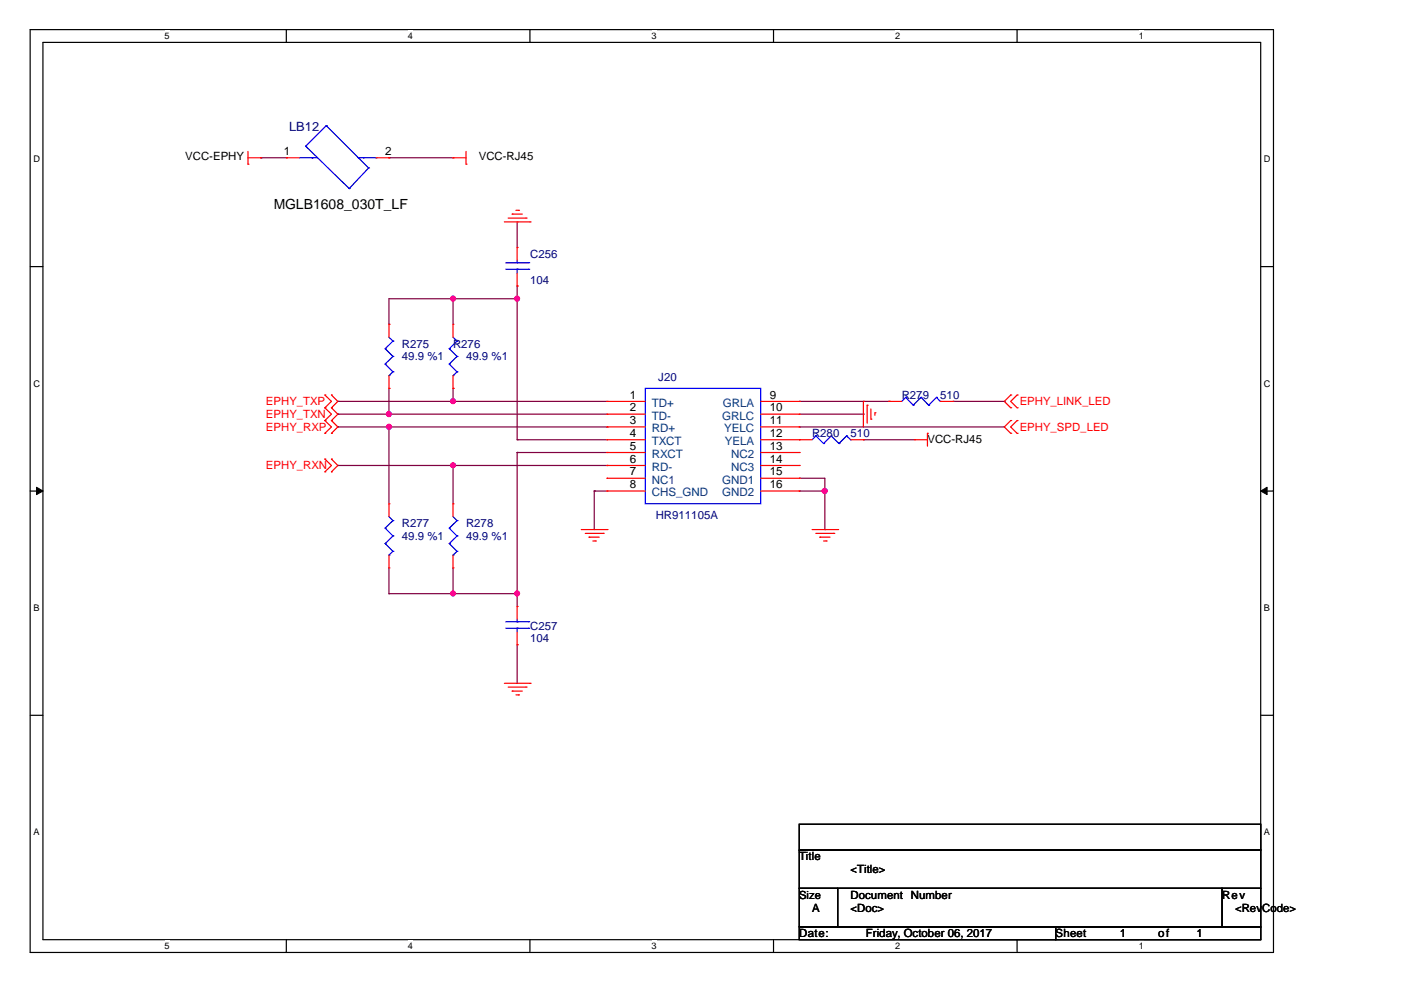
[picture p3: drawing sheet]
<svg xmlns="http://www.w3.org/2000/svg" width="297mm" height="210mm" viewBox="0 0 297 210" stroke-linecap="round" stroke-linejoin="round" font-family="sans-serif">
<path d="M6.4 6.3h263.6v195.6h-263.6zM9.1 9h258.2v190.2h-258.2z" fill="none" stroke="#000" stroke-width=".25"/>
<g fill="#fff">
<path d="M34.9 6.5h1v2.2h-1z"/>
<path d="M34.9 199.4h1v2.2h-1z"/>
</g>
<path d="M60.7 6.3v2.7M60.7 199.2v2.7" fill="none" stroke="#000" stroke-width=".25"/>
<g fill="#fff">
<path d="M86.5 6.5h1v2.2h-1z"/>
<path d="M86.5 199.4h1v2.2h-1z"/>
</g>
<path d="M112.4 6.3v2.7M112.4 199.2v2.7" fill="none" stroke="#000" stroke-width=".25"/>
<g fill="#fff">
<path d="M138.1 6.5h1.1v2.2h-1.1z"/>
<path d="M138.1 199.4h1.1v2.2h-1.1z"/>
</g>
<path d="M164 6.3v2.7M164 199.2v2.7" fill="none" stroke="#000" stroke-width=".25"/>
<g fill="#fff">
<path d="M189.8 6.5h1v2.2h-1z"/>
<path d="M189.8 199.4h1v2.2h-1z"/>
</g>
<path d="M215.6 6.3v2.7M215.6 199.2v2.7" fill="none" stroke="#000" stroke-width=".25"/>
<g fill="#fff">
<path d="M241.4 6.5h1.1v2.2h-1.1z"/>
<path d="M241.4 199.4h1.1v2.2h-1.1z"/>
<path d="M7.1 32.7h1.3v2.2h-1.3z"/>
<path d="M268 32.7h1.3v2.2h-1.3z"/>
<path d="M7.1 80.2h1.3v2.2h-1.3z"/>
<path d="M268 80.2h1.3v2.2h-1.3z"/>
</g>
<path d="M6.4 56.5h2.7M267.3 56.5h2.7" fill="none" stroke="#000" stroke-width=".25"/>
<g fill="#fff">
<path d="M7.1 127.8h1.2v2.2h-1.2z"/>
<path d="M268 127.8h1.2v2.2h-1.2z"/>
</g>
<path d="M6.4 104.1h2.7M267.3 104.1h2.7" fill="none" stroke="#000" stroke-width=".25"/>
<g fill="#000" stroke="#000" stroke-width=".21">
<path d="M7.7 103.3l1.4 .8-1.4 .8z" fill-rule="evenodd"/>
<path d="M267.3 104.1l1.3-.8v1.6z" fill-rule="evenodd"/>
</g>
<g fill="#fff">
<path d="M7.1 175.3h1.2v2.2h-1.2z"/>
<path d="M268 175.3h1.2v2.2h-1.2z"/>
</g>
<path d="M6.4 151.7h2.7M267.3 151.7h2.7M169.5 174.8h97.8v5.4h-97.8zM169.5 180.2h97.8v8.2h-97.8zM169.5 188.4h8.1v8.1h-8.1zM169.5 196.5h54.3v2.7h-54.3zM177.6 188.4h81.5v8.1h-81.5zM223.8 196.5h43.5v2.7h-43.5zM259.1 188.4h8.2v8.1h-8.2z" fill="none" stroke="#000" stroke-width=".25"/>
<g fill="none" stroke="#800040" stroke-width=".25">
<path d="M55.3 33.5h.1M55.3 33.5h5.4M82.5 33.5h.1M82.5 33.5h13.6M109.6 47h.1M109.6 47v5.5M82.5 68.8h.1M96.1 63.3h.1M96.1 63.3v5.5M109.6 63.3h.1M109.6 60.6h.1M109.6 63.3h-27.1v5.5"/>
<path d="M109.6 60.6v32.6M71.6 90.5h.1M71.6 98.7h.1M71.6 87.8h.1M71.6 85.1h.1M71.6 87.8h57.1M71.6 90.5h57.1M71.6 98.7h57.1M71.6 85.1h57.1M82.5 87.8h.1M82.5 82.4h.1M82.5 90.5h.1"/>
<path d="M82.5 82.4v5.4M82.5 90.5v16.3M96.1 82.4h.1M96.1 85.1h.1M96.1 98.7h.1M96.1 82.4v2.7M96.1 98.7v8.1M109.6 93.2h.1M109.6 95.9h.1M109.6 93.2h19.1M109.6 95.9v32.7M109.6 95.9h19.1"/>
<path d="M128.7 90.5h.1M128.7 98.7h.1M169.5 90.5h.1M169.5 87.8h13.5M169.5 90.5h43.4M169.5 85.1h19M183 93.2h.1M183 87.8h.1M183 93.2h10.9M188.5 85.1h.1M202.1 85.1h10.8M212.9 85.1h.1"/>
<path d="M126 104.1h.1M126 104.1h2.7M126 104.1v8.2M169.5 101.4h.1M169.5 104.1h.1M169.5 104.1h5.4M169.5 101.4h5.4v10.9M174.9 104.1h.1M174.9 112.3h.1M82.5 125.9h.1M82.5 120.4v5.5M82.5 125.9h27.1"/>
<path d="M96.1 125.9h.1M96.1 120.4v5.5M109.6 125.9h.1M109.6 136.7h.1M109.6 136.7v8.2"/>
</g>
<g fill="#f0f" stroke="#f0f" stroke-width=".25">
<circle cx="174.9" cy="104.1" r=".54"/>
<circle cx="82.5" cy="87.8" r=".52"/>
<circle cx="96.1" cy="85.1" r=".51"/>
<circle cx="96" cy="63.3" r=".52"/>
<circle cx="82.5" cy="90.5" r=".52"/>
<circle cx="96.1" cy="98.6" r=".51"/>
<circle cx="109.6" cy="63.3" r=".52"/>
<circle cx="109.6" cy="125.8" r=".51"/>
<circle cx="96.1" cy="125.8" r=".51"/>
</g>
<g fill="none" stroke="#f00" stroke-width=".25">
<path d="M52.6 34.8h.1M52.6 33.5h2.7M52.6 32.1v2.7M55.3 33.5h.1M60.7 33.5h.1M60.7 33.5h2.8M79.8 33.5h2.7M82.5 33.5h.1M96.1 33.5h.1M96.1 33.5h2.7M98.8 34.8h.1M98.8 32.1v2.7"/>
<path d="M106.9 47h5.5M107.7 46.2h3.8M108.6 45.4h.1M108.6 45.4h2.1M109.4 44.6h.5M109.6 52.5h.1M109.6 52.5v2.7M109.6 57.9v2.7M109.9 44.6h.1M111.5 46.2h.1M112.4 47h.1M82.5 68.8h.1"/>
<path d="M82.5 68.8v2.7M82.5 79.6v2.8M96.1 68.8h.1M96.1 68.8v2.7M96.1 79.6v2.8M109.6 60.6h.1M68.9 86.5h.1M68.9 83.7h.1M68.9 89.2h.1M68.9 91.9h.1M68.9 97.3h.1M68.9 83.7l1.4 1.4-1.4 1.4"/>
<path d="M68.9 86.5l1.4 1.3-1.4 1.4M68.9 89.2l1.4 1.3-1.4 1.4M68.9 97.3l1.4 1.4-1.4 1.3M70.3 83.7h.1M70.3 86.5h.1M70.3 89.2h.1M70.3 91.9h.1M70.3 97.3h.1M70.3 83.7l1.3 1.4-1.3 1.4M70.3 86.5l1.3 1.3-1.3 1.4M70.3 89.2l1.3 1.3-1.3 1.4M70.3 97.3l1.3 1.4-1.3 1.3"/>
<path d="M82.5 82.4h.1M96.1 82.4h.1M128.7 85.1h.1M128.7 87.8h.1M128.7 90.5h.1M128.7 93.2h.1M128.7 95.9h.1M128.7 98.7h.1M128.7 93.2h8.1M128.7 85.1h8.1M128.7 87.8h8.1M128.7 90.5h8.1"/>
<path d="M128.7 95.9h8.1M128.7 98.7h8.1M161.3 93.2h10.9M161.3 85.1h8.2M161.3 87.8h8.2M161.3 90.5h8.2M161.3 95.9h8.2M161.3 98.7h8.2M169.5 85.1h.1M169.5 87.8h.1M169.5 90.5h.1M169.5 93.2h.1"/>
<path d="M169.5 95.9h.1M169.5 98.7h.1M180.3 93.2h2.7M183 85.1h.1M183 93.2h.1M183 85.1v5.4M183.9 85.9h.1M183.9 85.9v3.8M184.7 88.9h.1M184.7 86.7v2.2M185.5 87.5h.1M185.5 87.5v.6"/>
<path d="M188.5 85.1h.1M188.5 85.1h2.7M193.9 93.2h.1M193.9 93.2h2.7M196.6 91.9h.1M196.6 91.9v2.7M199.3 85.1h2.8M202.1 85.1h.1M214.3 83.7h.1M214.3 86.5h.1M214.3 89.2h.1M214.3 91.9h.1"/>
<path d="M214.3 83.7l-1.4 1.4 1.4 1.4M214.3 89.2l-1.4 1.3 1.4 1.4M215.6 86.5h.1M215.6 83.7h.1M215.6 91.9h.1M215.6 89.2h.1M215.6 83.7l-1.3 1.4 1.3 1.4M215.6 89.2l-1.3 1.3 1.3 1.4M68.9 100h.1M70.3 100h.1M82.5 106.8h.1M82.5 106.8v2.7"/>
<path d="M82.5 117.7v2.7M96.1 106.8h.1M96.1 106.8v2.7M96.1 117.7v2.7M123.2 112.3h5.5M124.1 113.1h3.8M124.9 113.9h.1M124.9 113.9h2.1M125.7 114.7h.5M126.2 114.7h.1M127.9 113.1h.1M128.7 112.3h.1"/>
<path d="M128.7 101.4h.1M128.7 104.1h.1M128.7 101.4h8.1M128.7 104.1h8.1M161.3 101.4h8.2M161.3 104.1h8.2M169.5 101.4h.1M169.5 104.1h.1M172.2 112.3h5.4M173 113.1h3.8M173.8 113.9h.1M173.8 113.9h2.2"/>
<path d="M174.6 114.7h.6M175.2 114.7h.1M176.8 113.1h.1M177.6 112.3h.1M82.5 120.4h.1M96.1 120.4h.1M109.6 128.6h.1M109.6 136.7h.1M109.6 128.6v2.7M109.6 134v2.7M106.9 144.9h5.5M107.7 145.7h3.8"/>
<path d="M108.6 146.5h.1M108.6 146.5h2.1M109.4 147.3h.5M109.9 147.3h.1M111.5 145.7h.1M112.4 144.9h.1"/>
</g>
<g fill="none" stroke="#00f" stroke-width=".25">
<path d="M63.5 33.5h3.8M64.8 31h.1M64.8 31l9.2 9M66.2 33.5h.1M69.2 26.6h.1M69.2 26.6l-4.4 4.4M69.2 26.6l8.9 9M74 40h.1M75.9 33.5h3.9M77 33.5h.1M78.1 35.6h.1M78.1 35.6l-4.1 4.4"/>
<path d="M79.8 33.5h.1M107.2 57.1h4.9M107.2 55.7h4.9M109.6 55.7h.1M109.6 57.1h.1M109.6 55.2v.5M109.6 57.1v.8M112.1 57.1h.1M112.1 55.7h.1M81.7 73.9h.1M81.7 77.2h.1M81.7 73.9l1.6 1.7"/>
<path d="M81.7 77.2l1.6 1.6M82.5 79.6h.1M82.5 71.5l.8 .8M83.3 72.3h.1M83.3 75.6h.1M83.3 78.8h.1M83.3 72.3l-1.6 1.6M83.3 75.6l-1.6 1.6M83.3 78.8l-.8 .8M95.2 73.9h.1M95.2 77.2h.1M95.2 73.9l1.7 1.7"/>
<path d="M95.2 77.2l1.7 1.6M96.1 79.6h.1M96.1 71.5l.8 .8M96.9 72.3h.1M96.9 75.6h.1M96.9 78.8h.1M96.9 72.3l-1.7 1.6M96.9 75.6l-1.7 1.6M96.9 78.8l-.8 .8M136.8 82.4h24.5v24.4h-24.5zM173 92.4h.1M173 92.4l-.8 .8"/>
<path d="M173 92.4l1.6 1.6M174.6 94h.1M176.2 92.4h.1M176.2 92.4l-1.6 1.6M176.2 92.4l1.7 1.6M177.9 94h.1M179.5 92.4h.1M179.5 92.4l-1.6 1.6M179.5 92.4l.8 .8M180.3 93.2h.1M192 84.3h.1M192 84.3l-.8 .8"/>
<path d="M192 84.3l1.6 1.6M193.6 85.9h.1M195.3 84.3h.1M195.3 84.3l-1.7 1.6M195.3 84.3l1.6 1.6M196.9 85.9h.1M198.5 84.3h.1M198.5 84.3l-1.6 1.6M198.5 84.3l.8 .8M199.3 85.1h.1M81.7 112h.1M81.7 115.2h.1"/>
<path d="M81.7 112l1.6 1.6M81.7 115.2l1.6 1.7M82.5 117.7h.1M82.5 109.5l.8 .9M83.3 110.4h.1M83.3 113.6h.1M83.3 116.9h.1M83.3 110.4l-1.6 1.6M83.3 113.6l-1.6 1.6M83.3 116.9l-.8 .8M95.2 112h.1M95.2 115.2h.1"/>
<path d="M95.2 112l1.7 1.6M95.2 115.2l1.7 1.7M96.1 117.7h.1M96.1 109.5l.8 .9M96.9 110.4h.1M96.9 113.6h.1M96.9 116.9h.1M96.9 110.4l-1.7 1.6M96.9 113.6l-1.7 1.6M96.9 116.9l-.8 .8M107.2 133.2h4.9M107.2 131.8h4.9"/>
<path d="M109.6 131.8h.1M109.6 133.2h.1M109.6 131.3v.5M109.6 133.2v.8M112.1 133.2h.1M112.1 131.8h.1"/>
</g>
<text font-size="3" x="58" y="44.3">MGLB1608_030T_LF</text>
<text font-size="2.7" fill="#000080" x="61.3" y="27.7">LB12</text>
<g font-size="2.5">
<text x="60.2" y="32.9">1</text>
<text x="81.7" y="32.9">2</text>
<text x="133.6" y="84.5">1</text>
<text x="133.6" y="87.2">2</text>
<text x="133.6" y="89.9">3</text>
<text x="163.2" y="89.9">11</text>
<text x="163.2" y="84.5">9</text>
<text x="163.2" y="87.2">10</text>
<text x="133.6" y="92.6">4</text>
<text x="133.6" y="95.3">5</text>
<text x="163.2" y="92.6">12</text>
<text x="163.2" y="95.3">13</text>
<text x="133.6" y="98.1">6</text>
<text x="133.6" y="100.8">7</text>
<text x="163.2" y="98.1">14</text>
<text x="163.2" y="100.8">15</text>
<text x="133.6" y="103.5">8</text>
<text x="163.2" y="103.5">16</text>
</g>
<g font-size="2.5" fill="#004080">
<text x="138.2" y="86.2">TD+</text>
<text x="138.2" y="89">TD-</text>
<text x="153.1" y="89">GRLC</text>
<text x="153.2" y="86.2">GRLA</text>
<text x="138.2" y="91.7">RD+</text>
<text x="138.2" y="94.4">TXCT</text>
<text x="153.5" y="91.7">YELC</text>
<text x="153.7" y="94.4">YELA</text>
<text x="138.2" y="97.1">RXCT</text>
<text x="138.2" y="99.8">RD-</text>
<text x="155" y="97.1">NC2</text>
<text x="155" y="99.8">NC3</text>
<text x="138.2" y="102.5">NC1</text>
<text x="138.2" y="105.3">CHS_GND</text>
<text x="153.1" y="102.5">GND1</text>
<text x="153.1" y="105.3">GND2</text>
</g>
<g font-size="2.4">
<text x="39.3" y="34">VCC-EPHY</text>
<text x="101.5" y="34">VCC-RJ45</text>
<text x="196.6" y="93.8">VCC-RJ45</text>
<text x="169.5" y="182.4">Title</text>
<text x="180.3" y="185.1">&lt;Title&gt;</text>
<text x="169.5" y="190.6">Size</text>
<text x="180.3" y="190.6">Document Number</text>
<text x="259.1" y="190.6">Rev</text>
<text x="172.2" y="193.3">A</text>
<text x="180.3" y="193.3">&lt;Doc&gt;</text>
<text x="261.9" y="193.3">&lt;Rev</text>
<text x="267.6" y="193.3">Code&gt;</text>
<text x="169.5" y="198.7">Date:</text>
<text x="183.6" y="198.7">Friday, October 06, 2017</text>
<text x="223.8" y="198.7">Sheet</text>
<text x="237.4" y="198.7">1</text>
<text x="245.5" y="198.7">of</text>
<text x="253.7" y="198.7">1</text>
</g>
<g font-size="2.4" fill="#000080">
<text x="112.4" y="54.7">C256</text>
<text x="112.4" y="60.1">104</text>
<text x="85.2" y="73.7">R275</text>
<text x="85.2" y="76.4">49.9 %1</text>
<text x="96.1" y="73.7">R276</text>
<text x="98.8" y="76.4">49.9 %1</text>
<text x="139.6" y="80.8">J20</text>
<text x="191.2" y="84.6">R279</text>
<text x="199.3" y="84.6">510</text>
<text x="172.2" y="92.7">R280</text>
<text x="180.3" y="92.7">510</text>
<text x="85.2" y="111.7">R277</text>
<text x="98.8" y="111.7">R278</text>
<text x="139" y="110.1">HR911105A</text>
<text x="85.2" y="114.5">49.9 %1</text>
<text x="98.8" y="114.5">49.9 %1</text>
<text x="112.4" y="133.5">C257</text>
<text x="112.4" y="136.2">104</text>
</g>
<g font-size="2.4" fill="#f00">
<text x="56.4" y="86">EPHY_TXP</text>
<text x="56.4" y="88.7">EPHY_TXN</text>
<text x="216.2" y="86">EPHY_LINK_LED</text>
<text x="56.4" y="91.4">EPHY_RXP</text>
<text x="216.2" y="91.4">EPHY_SPD_LED</text>
<text x="56.4" y="99.5">EPHY_RXN</text>
</g>
<g font-size="1.9">
<text x="34.9" y="8.3">5</text>
<text x="86.5" y="8.3">4</text>
<text x="138.1" y="8.3">3</text>
<text x="189.8" y="8.3">2</text>
<text x="241.4" y="8.3">1</text>
<text x="7.1" y="34.4">D</text>
<text x="268" y="34.4">D</text>
<text x="7.1" y="82">C</text>
<text x="268" y="82">C</text>
<text x="7.1" y="129.6">B</text>
<text x="268" y="129.6">B</text>
<text x="7.1" y="177.1">A</text>
<text x="268" y="177.1">A</text>
<text x="34.9" y="201.2">5</text>
<text x="86.5" y="201.2">4</text>
<text x="138.1" y="201.2">3</text>
<text x="189.8" y="201.2">2</text>
<text x="241.4" y="201.2">1</text>
</g>
</svg>
